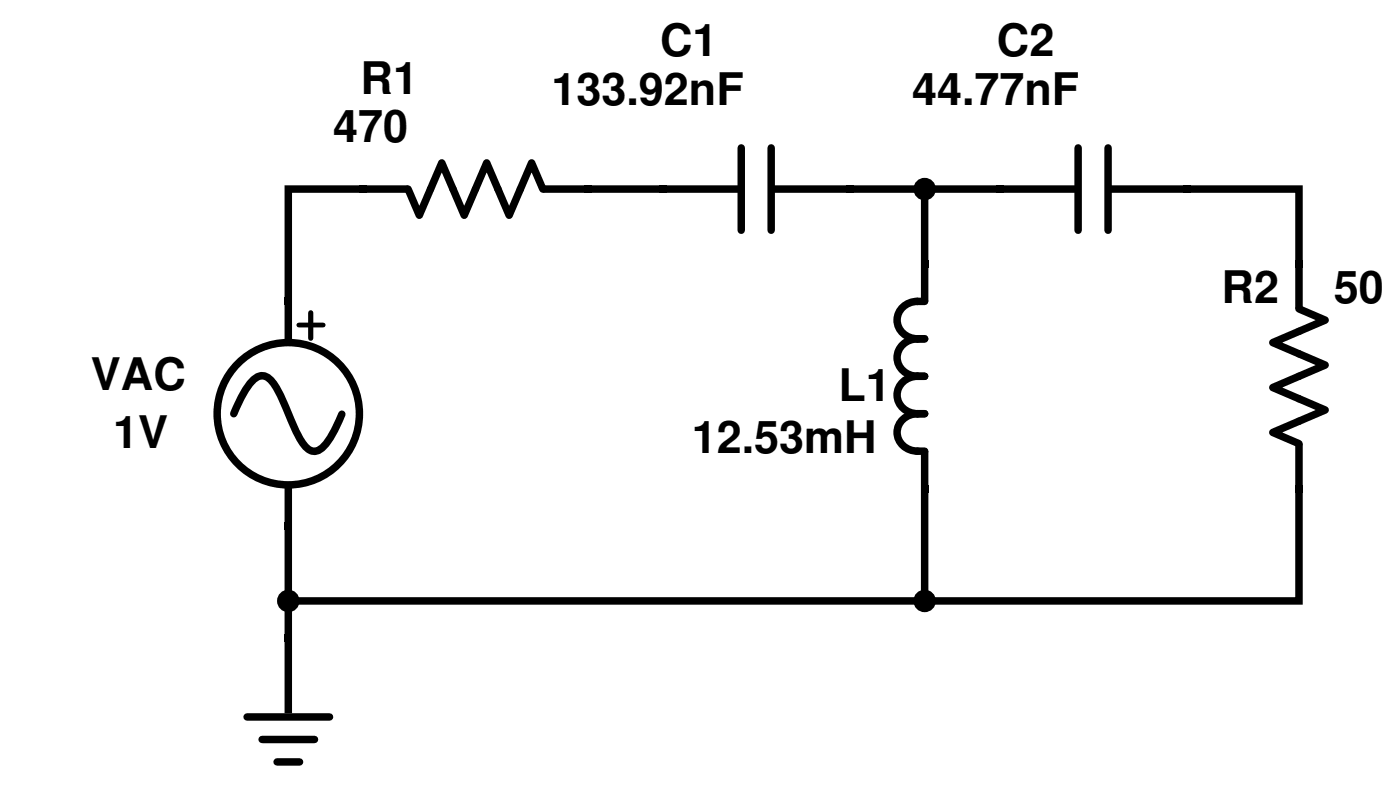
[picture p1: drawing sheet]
<svg xmlns="http://www.w3.org/2000/svg" width="106mm" height="61mm" viewBox="0 0 106 61" stroke-linecap="round" stroke-linejoin="round" font-family="sans-serif">
<g fill="none" stroke="#000" stroke-width=".56">
<path d="M27.4 14.3h-5.7v8.4M27.7 14.3h2.8M30.8 14.3l.8 1.9 1.7-3.9 1.7 3.9 1.7-3.9 1.7 3.9 1.7-3.9 .8 2M41.2 14.3h2.8M44.3 14.3h5.7M50.2 14.3h5.4M55.9 11.1v6.3M58.1 11.1v6.3M58.4 14.3h5.4M64.1 14.3h11.3M69.7 14.8v5.1M75.6 14.3h5.4"/>
<path d="M81.3 11.1v6.3M83.5 11.1v6.3M83.8 14.3h5.4M89.5 14.3h8.4v5.6M21.7 39.7v8.4M69.1 22.7h.6M69.1 25.5h.6M69.1 28.4h.6M69.1 31.2h.6M69.1 34h.6M69.2 22.7a1.42 1.42 0 0 0-1.6 1.4 1.42 1.42 0 0 0 1.6 1.4 1.42 1.42 0 0 0-1.6 1.5 1.42 1.42 0 0 0 1.6 1.4 1.42 1.42 0 0 0-1.6 1.4 1.42 1.42 0 0 0 1.6 1.4 1.42 1.42 0 0 0-1.6 1.4 1.42 1.42 0 0 0 1.6 1.4M69.7 20.2v2.2"/>
<path d="M69.7 34.3v2.2M69.7 36.8v7.9M97.9 36.8v8.5h-75.6M97.9 23.3l2 .8-3.9 1.7 3.9 1.7-3.9 1.7 3.9 1.7-3.9 1.7 1.9 .8M97.9 20.2v2.8M97.9 33.7v2.8M18.6 54h6.2M19.8 55.7h3.9M20.9 57.4h1.7M21.7 48.4v5.1"/>
</g>
<g fill="#000" stroke="#000" stroke-width=".56">
<circle cx="69.7" cy="14.3" r=".56"/>
<circle cx="21.7" cy="45.3" r=".56"/>
<circle cx="69.7" cy="45.3" r=".56"/>
</g>
<g fill="#000">
<path d="M27.1 14h.6v.5h-.6zM44 14h.6v.5h-.6zM49.7 14h.5v.5h-.5zM63.8 14h.6v.5h-.6zM69.4 19.6h.6v.6h-.6zM75.1 14h.5v.5h-.5zM89.2 14h.6v.5h-.6zM97.7 19.6h.5v.6h-.5zM21.5 22.4h.5v.6h-.5zM21.5 39.4h.5v.5h-.5zM69.4 36.5h.6v.6h-.6zM97.7 36.5h.5v.6h-.5z"/>
<path d="M21.5 47.8h.5v.6h-.5z"/>
</g>
<circle cx="21.7" cy="31.2" r="5.4" fill="#fff" stroke="#000" stroke-width=".56"/>
<path d="M17.6 31.2l.6-1.3 .5-.9 .5-.5 .5-.2 .4 .1a4.1 4.1 0 0 1 1.3 2l.3 .8a9.7 9.7 0 0 0 1.3 2.4l.4 .3 .4 .1 .4-.2 .5-.5 .5-.8 .6-1.3M21.7 23v2.5M21.7 36.8v2.6" fill="none" stroke="#000" stroke-width=".56"/>
<path d="M22.5 24.5h1.9" fill="none" stroke="#000" stroke-width=".36"/>
<path d="M23.4 23.6v1.9" fill="none" stroke="#000" stroke-width=".39"/>
<g font-size="3.4">
<text x="49.8" y="4.2">C1</text>
<text x="75.2" y="4.2">C2</text>
<text x="25.1" y="10.7">470</text>
<text x="27.2" y="7.1">R1</text>
<text x="41.6" y="7.9">133.92nF</text>
<text x="68.8" y="7.9">44.77nF</text>
<text x="92.1" y="22.9">R2</text>
<text x="100.6" y="22.9">50</text>
<text x="6.9" y="29.4">VAC</text>
<text x="8.5" y="33.8">1V</text>
<text x="52.2" y="34.1">12.53mH</text>
<text x="63.2" y="30.2">L1</text>
</g>
</svg>
